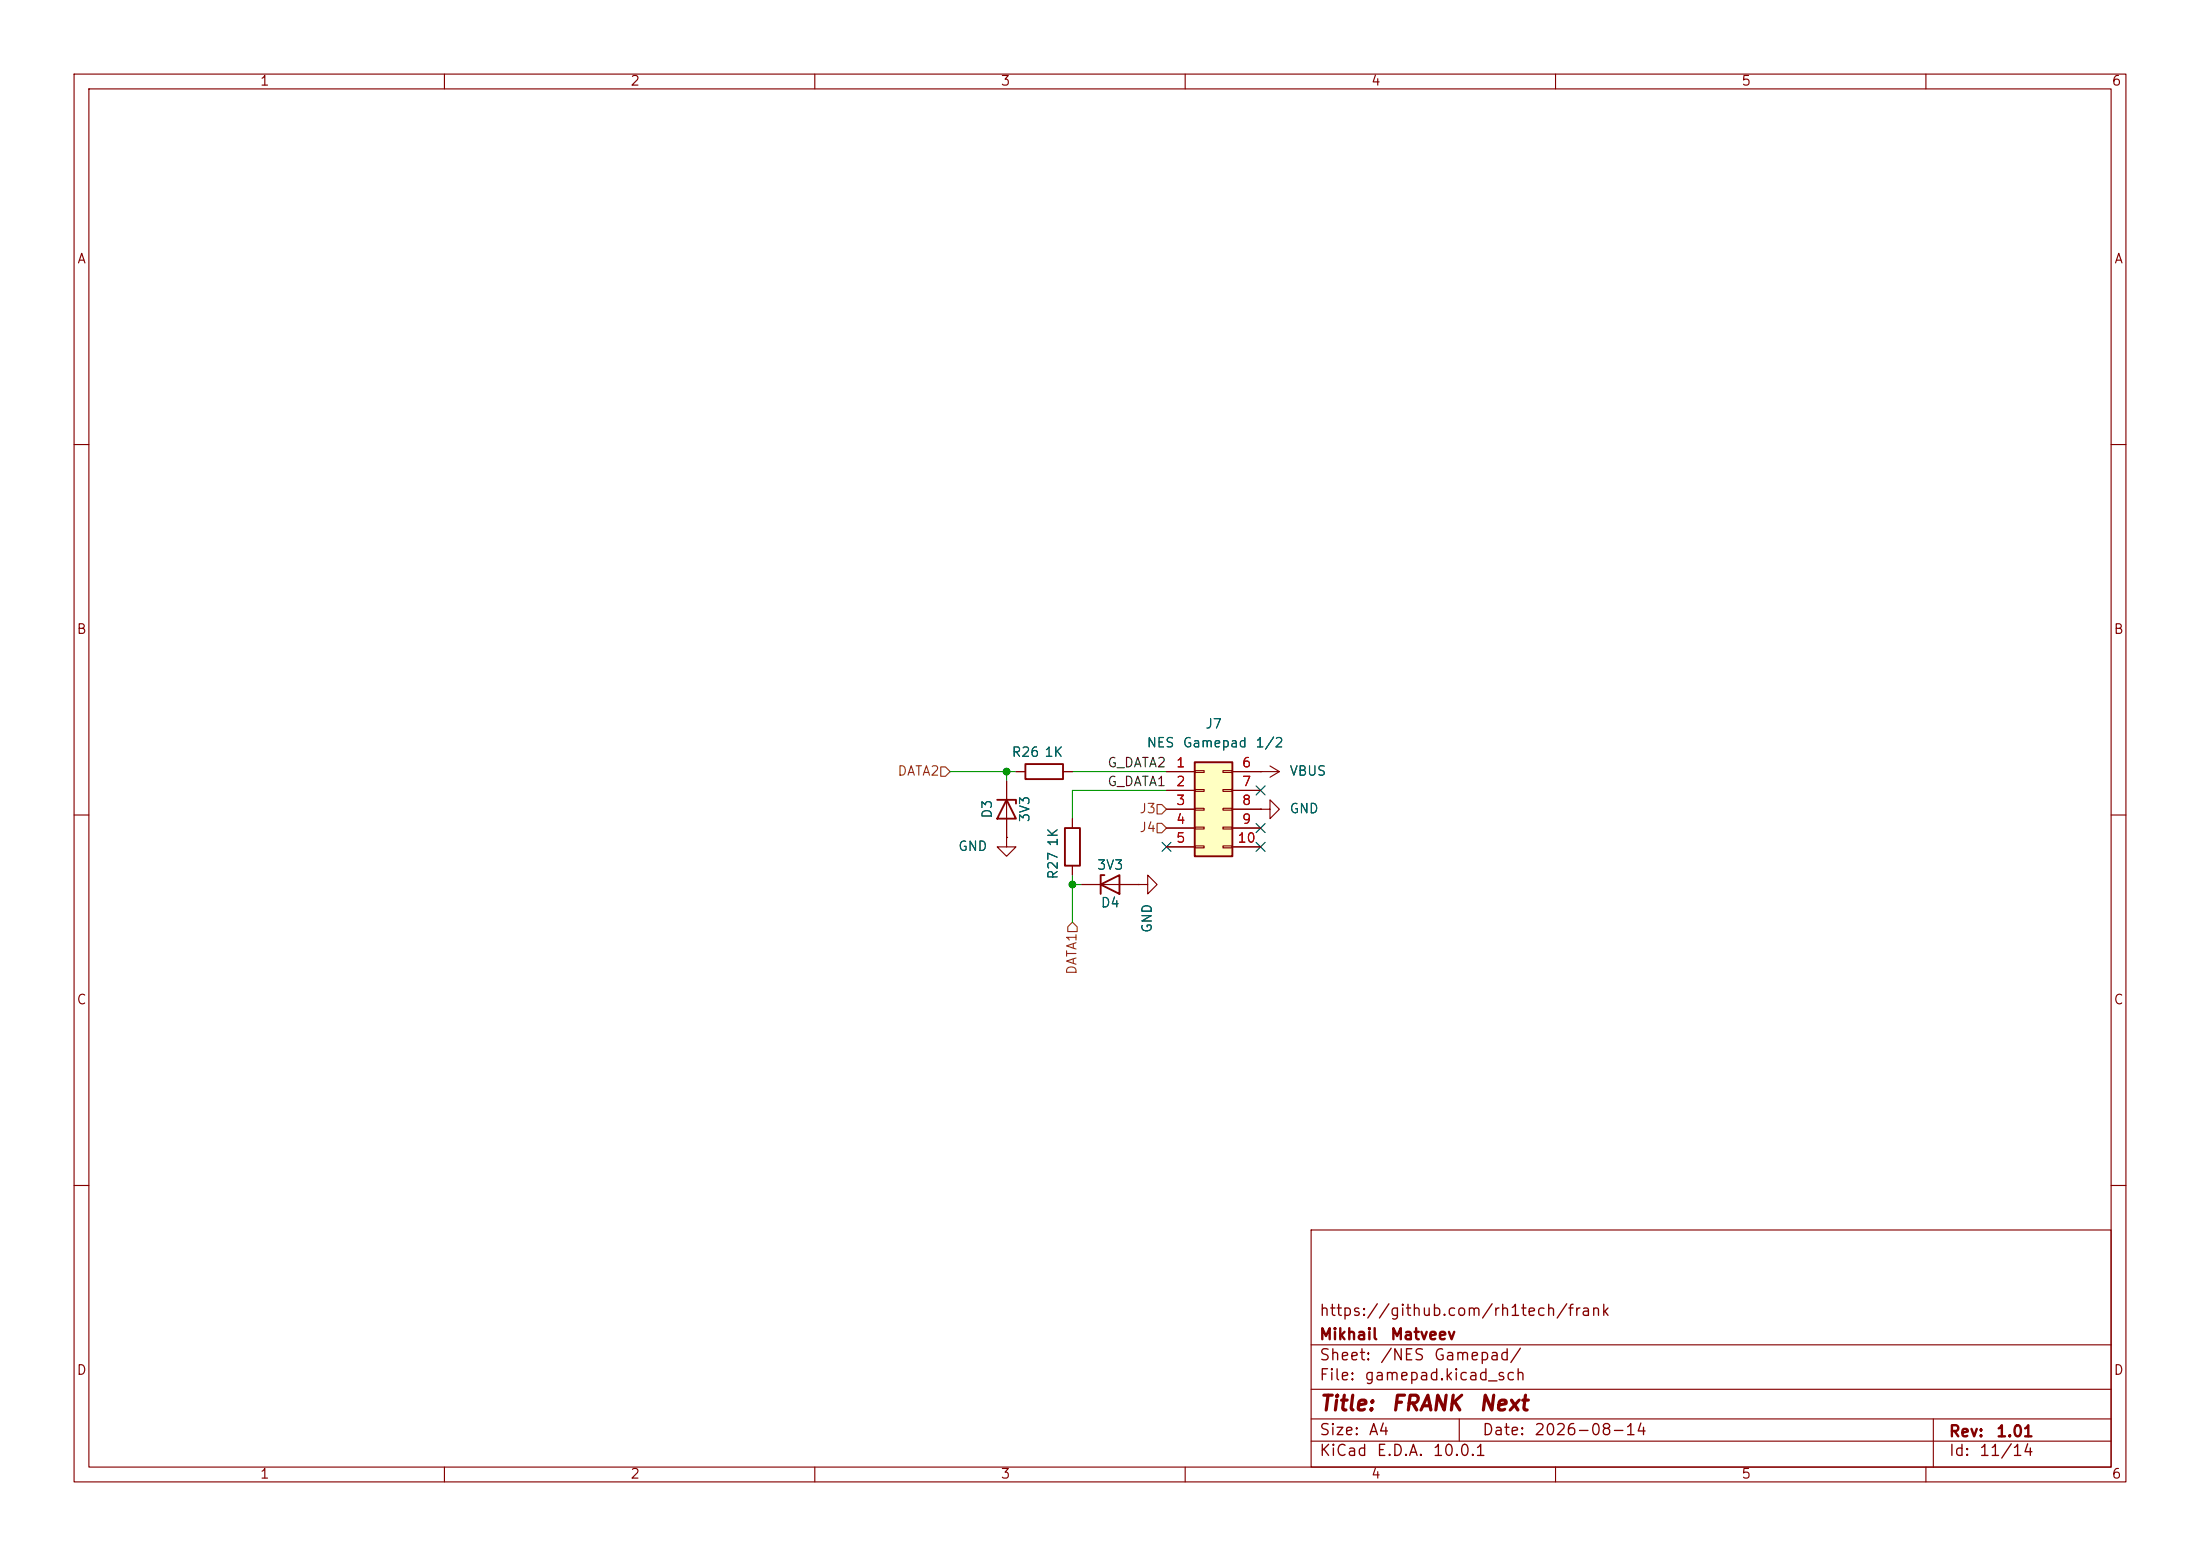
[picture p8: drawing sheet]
(kicad_sch
 (version 20260306)
 (generator "eeschema")
 (generator_version "10.0")
 (paper "A4")
 (title_block
  (title "${NAME}")
  (date "${DATE}")
  (rev "${VERSION}")
  (company "Mikhail Matveev")
  (comment 1 "https://github.com/rh1tech/frank"))
 (lib_symbols
  (symbol "FRANK:Conn_02x05_Top_Bottom"
   (pin_names
    (offset 1.016) (hide yes)) (exclude_from_sim no) (in_bom yes) (on_board yes)
   (in_pos_files yes)
   (duplicate_pin_numbers_are_jumpers no)
   (property "Reference" "J" (at 1.27 7.62 0) (show_name no) (do_not_autoplace no) (effects (font (size 1.27 1.27))))
   (property "Value" "Conn_02x05_Top_Bottom" (at 1.27 -7.62 0) (show_name no) (do_not_autoplace no) (effects (font (size 1.27 1.27))))
   (property "Footprint" "" (at 0 0 0) (show_name no) (do_not_autoplace no) (hide yes) (effects (font (size 1.27 1.27))))
   (property "Datasheet" "" (at 0 0 0) (show_name no) (do_not_autoplace no) (hide yes) (effects (font (size 1.27 1.27))))
   (property "Description" "Generic connector, double row, 02x05, top/bottom pin numbering scheme (row 1: 1...pins_per_row, row2: pins_per_row+1 ... num_pins), script generated (kicad-library-utils/schlib/autogen/connector/)" (at 0 0 0) (show_name no) (do_not_autoplace no) (hide yes) (effects (font (size 1.27 1.27))))
   (symbol "Conn_02x05_Top_Bottom_1_1"
    (rectangle (start -1.27 6.35) (end 3.81 -6.35) (stroke (width 0.254) (type default)) (fill (type background)))
    (rectangle (start -1.27 5.207) (end 0 4.953) (stroke (width 0.1524) (type default)) (fill (type none)))
    (rectangle (start -1.27 2.667) (end 0 2.413) (stroke (width 0.1524) (type default)) (fill (type none)))
    (rectangle (start -1.27 0.127) (end 0 -0.127) (stroke (width 0.1524) (type default)) (fill (type none)))
    (rectangle (start -1.27 -2.413) (end 0 -2.667) (stroke (width 0.1524) (type default)) (fill (type none)))
    (rectangle (start -1.27 -4.953) (end 0 -5.207) (stroke (width 0.1524) (type default)) (fill (type none)))
    (rectangle (start 3.81 5.207) (end 2.54 4.953) (stroke (width 0.1524) (type default)) (fill (type none)))
    (rectangle (start 3.81 2.667) (end 2.54 2.413) (stroke (width 0.1524) (type default)) (fill (type none)))
    (rectangle (start 3.81 0.127) (end 2.54 -0.127) (stroke (width 0.1524) (type default)) (fill (type none)))
    (rectangle (start 3.81 -2.413) (end 2.54 -2.667) (stroke (width 0.1524) (type default)) (fill (type none)))
    (rectangle (start 3.81 -4.953) (end 2.54 -5.207) (stroke (width 0.1524) (type default)) (fill (type none)))
    (pin passive line (at -5.08 5.08 0) (length 3.81) (name "Pin_1" (effects (font (size 1.27 1.27)))) (number "1" (effects (font (size 1.27 1.27)))))
    (pin passive line (at -5.08 2.54 0) (length 3.81) (name "Pin_2" (effects (font (size 1.27 1.27)))) (number "2" (effects (font (size 1.27 1.27)))))
    (pin passive line (at -5.08 0 0) (length 3.81) (name "Pin_3" (effects (font (size 1.27 1.27)))) (number "3" (effects (font (size 1.27 1.27)))))
    (pin passive line (at -5.08 -2.54 0) (length 3.81) (name "Pin_4" (effects (font (size 1.27 1.27)))) (number "4" (effects (font (size 1.27 1.27)))))
    (pin passive line (at -5.08 -5.08 0) (length 3.81) (name "Pin_5" (effects (font (size 1.27 1.27)))) (number "5" (effects (font (size 1.27 1.27)))))
    (pin passive line (at 7.62 5.08 180) (length 3.81) (name "Pin_6" (effects (font (size 1.27 1.27)))) (number "6" (effects (font (size 1.27 1.27)))))
    (pin passive line (at 7.62 2.54 180) (length 3.81) (name "Pin_7" (effects (font (size 1.27 1.27)))) (number "7" (effects (font (size 1.27 1.27)))))
    (pin passive line (at 7.62 0 180) (length 3.81) (name "Pin_8" (effects (font (size 1.27 1.27)))) (number "8" (effects (font (size 1.27 1.27)))))
    (pin passive line (at 7.62 -2.54 180) (length 3.81) (name "Pin_9" (effects (font (size 1.27 1.27)))) (number "9" (effects (font (size 1.27 1.27)))))
    (pin passive line (at 7.62 -5.08 180) (length 3.81) (name "Pin_10" (effects (font (size 1.27 1.27)))) (number "10" (effects (font (size 1.27 1.27))))))
   (embedded_fonts no))
  (symbol "FRANK:D_Zener"
   (pin_numbers (hide yes))
   (pin_names
    (offset 1.016) (hide yes)) (exclude_from_sim no) (in_bom yes) (on_board yes)
   (in_pos_files yes)
   (duplicate_pin_numbers_are_jumpers no)
   (property "Reference" "D" (at 0 2.54 0) (show_name no) (do_not_autoplace no) (effects (font (size 1.27 1.27))))
   (property "Value" "D_Zener" (at 0 -2.54 0) (show_name no) (do_not_autoplace no) (effects (font (size 1.27 1.27))))
   (property "Footprint" "" (at 0 0 0) (show_name no) (do_not_autoplace no) (hide yes) (effects (font (size 1.27 1.27))))
   (property "Datasheet" "" (at 0 0 0) (show_name no) (do_not_autoplace no) (hide yes) (effects (font (size 1.27 1.27))))
   (property "Description" "Zener diode" (at 0 0 0) (show_name no) (do_not_autoplace no) (hide yes) (effects (font (size 1.27 1.27))))
   (symbol "D_Zener_0_1"
    (polyline (pts (xy -1.27 -1.27) (xy -1.27 1.27) (xy -0.762 1.27)) (stroke (width 0.254) (type default)) (fill (type none)))
    (polyline (pts (xy 1.27 0) (xy -1.27 0)) (stroke (width 0) (type default)) (fill (type none)))
    (polyline (pts (xy 1.27 -1.27) (xy 1.27 1.27) (xy -1.27 0) (xy 1.27 -1.27)) (stroke (width 0.254) (type default)) (fill (type none))))
   (symbol "D_Zener_1_1"
    (pin passive line (at -3.81 0 0) (length 2.54) (name "K" (effects (font (size 1.27 1.27)))) (number "1" (effects (font (size 1.27 1.27)))))
    (pin passive line (at 3.81 0 180) (length 2.54) (name "A" (effects (font (size 1.27 1.27)))) (number "2" (effects (font (size 1.27 1.27))))))
   (embedded_fonts no))
  (symbol "FRANK:GND"
   (power global)
   (pin_numbers (hide yes))
   (pin_names
    (offset 0) (hide yes)) (exclude_from_sim no) (in_bom yes) (on_board yes)
   (in_pos_files yes)
   (duplicate_pin_numbers_are_jumpers no)
   (property "Reference" "#PWR" (at 0 -6.35 0) (show_name no) (do_not_autoplace no) (hide yes) (effects (font (size 1.27 1.27))))
   (property "Value" "GND" (at 0 -3.81 0) (show_name no) (do_not_autoplace no) (effects (font (size 1.27 1.27))))
   (property "Footprint" "" (at 0 0 0) (show_name no) (do_not_autoplace no) (hide yes) (effects (font (size 1.27 1.27))))
   (property "Datasheet" "" (at 0 0 0) (show_name no) (do_not_autoplace no) (hide yes) (effects (font (size 1.27 1.27))))
   (property "Description" "Power symbol creates a global label with name \"GND\" , ground" (at 0 0 0) (show_name no) (do_not_autoplace no) (hide yes) (effects (font (size 1.27 1.27))))
   (symbol "GND_0_1"
    (polyline (pts (xy 0 0) (xy 0 -1.27) (xy 1.27 -1.27) (xy 0 -2.54) (xy -1.27 -1.27) (xy 0 -1.27)) (stroke (width 0) (type default)) (fill (type none))))
   (symbol "GND_1_1"
    (pin power_in line (at 0 0 270) (length 0) (name "" (effects (font (size 1.27 1.27)))) (number "1" (effects (font (size 1.27 1.27))))))
   (embedded_fonts no))
  (symbol "FRANK:R"
   (pin_numbers (hide yes))
   (pin_names
    (offset 0)) (exclude_from_sim no) (in_bom yes) (on_board yes)
   (in_pos_files yes)
   (duplicate_pin_numbers_are_jumpers no)
   (property "Reference" "R" (at 2.032 0 90) (show_name no) (do_not_autoplace no) (effects (font (size 1.27 1.27))))
   (property "Value" "R" (at 0 0 90) (show_name no) (do_not_autoplace no) (effects (font (size 1.27 1.27))))
   (property "Footprint" "" (at -1.778 0 90) (show_name no) (do_not_autoplace no) (hide yes) (effects (font (size 1.27 1.27))))
   (property "Datasheet" "" (at 0 0 0) (show_name no) (do_not_autoplace no) (hide yes) (effects (font (size 1.27 1.27))))
   (property "Description" "Resistor" (at 0 0 0) (show_name no) (do_not_autoplace no) (hide yes) (effects (font (size 1.27 1.27))))
   (symbol "R_0_1"
    (rectangle (start -1.016 -2.54) (end 1.016 2.54) (stroke (width 0.254) (type default)) (fill (type none))))
   (symbol "R_1_1"
    (pin passive line (at 0 3.81 270) (length 1.27) (name "" (effects (font (size 1.27 1.27)))) (number "1" (effects (font (size 1.27 1.27)))))
    (pin passive line (at 0 -3.81 90) (length 1.27) (name "" (effects (font (size 1.27 1.27)))) (number "2" (effects (font (size 1.27 1.27))))))
   (embedded_fonts no))
  (symbol "FRANK:VBUS"
   (power global)
   (pin_numbers (hide yes))
   (pin_names
    (offset 0) (hide yes)) (exclude_from_sim no) (in_bom yes) (on_board yes)
   (in_pos_files yes)
   (duplicate_pin_numbers_are_jumpers no)
   (property "Reference" "#PWR" (at 0 -3.81 0) (show_name no) (do_not_autoplace no) (hide yes) (effects (font (size 1.27 1.27))))
   (property "Value" "VBUS" (at 0 3.556 0) (show_name no) (do_not_autoplace no) (effects (font (size 1.27 1.27))))
   (property "Footprint" "" (at 0 0 0) (show_name no) (do_not_autoplace no) (hide yes) (effects (font (size 1.27 1.27))))
   (property "Datasheet" "" (at 0 0 0) (show_name no) (do_not_autoplace no) (hide yes) (effects (font (size 1.27 1.27))))
   (property "Description" "Power symbol creates a global label with name \"VBUS\"" (at 0 0 0) (show_name no) (do_not_autoplace no) (hide yes) (effects (font (size 1.27 1.27))))
   (symbol "VBUS_0_1"
    (polyline (pts (xy -0.762 1.27) (xy 0 2.54)) (stroke (width 0) (type default)) (fill (type none)))
    (polyline (pts (xy 0 2.54) (xy 0.762 1.27)) (stroke (width 0) (type default)) (fill (type none)))
    (polyline (pts (xy 0 0) (xy 0 2.54)) (stroke (width 0) (type default)) (fill (type none))))
   (symbol "VBUS_1_1"
    (pin power_in line (at 0 0 90) (length 0) (name "" (effects (font (size 1.27 1.27)))) (number "1" (effects (font (size 1.27 1.27))))))
   (embedded_fonts no)))
 (junction
  (at 144.78 119.38)
  (diameter 0)
  (color 0 0 0 0))
 (junction
  (at 135.89 104.14)
  (diameter 0)
  (color 0 0 0 0))
 (no_connect
  (at 157.48 114.3))
 (no_connect
  (at 170.18 114.3))
 (no_connect
  (at 170.18 111.76))
 (no_connect
  (at 170.18 106.68))
 (wire
  (pts (xy 144.78 118.11) (xy 144.78 119.38))
  (stroke (width 0) (type default)))
 (wire
  (pts (xy 135.89 104.14) (xy 135.89 105.41))
  (stroke (width 0) (type default)))
 (wire
  (pts (xy 144.78 106.68) (xy 157.48 106.68))
  (stroke (width 0) (type default)))
 (wire
  (pts (xy 144.78 124.46) (xy 144.78 119.38))
  (stroke (width 0) (type default)))
 (wire
  (pts (xy 128.27 104.14) (xy 135.89 104.14))
  (stroke (width 0) (type default)))
 (wire
  (pts (xy 144.78 119.38) (xy 146.05 119.38))
  (stroke (width 0) (type default)))
 (wire
  (pts (xy 137.16 104.14) (xy 135.89 104.14))
  (stroke (width 0) (type default)))
 (wire
  (pts (xy 144.78 106.68) (xy 144.78 110.49))
  (stroke (width 0) (type default)))
 (wire
  (pts (xy 144.78 104.14) (xy 157.48 104.14))
  (stroke (width 0) (type default)))
 (label "G_DATA1"
  (at 157.48 106.68 180)
  (effects (font (size 1.27 1.27)) (justify right bottom)))
 (label "G_DATA2"
  (at 157.48 104.14 180)
  (effects (font (size 1.27 1.27)) (justify right bottom)))
 (hierarchical_label "J3"
  (shape input)
  (at 157.48 109.22 180)
  (effects (font (size 1.27 1.27)) (justify right)))
 (hierarchical_label "J4"
  (shape input)
  (at 157.48 111.76 180)
  (effects (font (size 1.27 1.27)) (justify right)))
 (hierarchical_label "DATA2"
  (shape input)
  (at 128.27 104.14 180)
  (effects (font (size 1.27 1.27)) (justify right)))
 (hierarchical_label "DATA1"
  (shape input)
  (at 144.78 124.46 270)
  (effects (font (size 1.27 1.27)) (justify right)))
 (symbol
  (lib_id "FRANK:GND")
  (at 135.89 113.03 0)
  (unit 1)
  (body_style 1)
  (exclude_from_sim no)
  (in_bom yes)
  (on_board yes)
  (in_pos_files yes)
  (dnp no)
  (property "Reference" "#PWR0102" (at 135.89 119.38 0) (hide yes) (show_name no) (do_not_autoplace no) (effects (font (size 1.27 1.27))))
  (property "Value" "GND" (at 133.35 114.3 0) (show_name no) (do_not_autoplace no) (effects (font (size 1.27 1.27)) (justify right)))
  (property "Footprint" "" (at 135.89 113.03 0) (hide yes) (show_name no) (do_not_autoplace no) (effects (font (size 1.27 1.27))))
  (property "Datasheet" "" (at 135.89 113.03 0) (hide yes) (show_name no) (do_not_autoplace no) (effects (font (size 1.27 1.27))))
  (property "Description" "Power symbol creates a global label with name \"GND\" , ground" (at 135.89 113.03 0) (hide yes) (show_name no) (do_not_autoplace no) (effects (font (size 1.27 1.27))))
  (pin "1"))
 (symbol
  (lib_id "FRANK:D_Zener")
  (at 149.86 119.38 0)
  (unit 1)
  (body_style 1)
  (exclude_from_sim no)
  (in_bom yes)
  (on_board yes)
  (in_pos_files yes)
  (dnp no)
  (property "Reference" "D4" (at 149.86 121.92 0) (show_name no) (do_not_autoplace no) (effects (font (size 1.27 1.27))))
  (property "Value" "3V3" (at 149.86 116.84 0) (show_name no) (do_not_autoplace no) (effects (font (size 1.27 1.27))))
  (property "Footprint" "FRANK:D_SOD-323" (at 149.86 119.38 0) (hide yes) (show_name no) (do_not_autoplace no) (effects (font (size 1.27 1.27))))
  (property "Datasheet" "https://jlcpcb.com/api/file/downloadByFileSystemAccessId/8586186266455527424" (at 149.86 119.38 0) (hide yes) (show_name no) (do_not_autoplace no) (effects (font (size 1.27 1.27))))
  (property "Description" "Zener diode" (at 149.86 119.38 0) (hide yes) (show_name no) (do_not_autoplace no) (effects (font (size 1.27 1.27))))
  (property "LCSC" "C173439" (at 0 0 0) (hide yes) (show_name no) (do_not_autoplace no) (effects (font (size 1.27 1.27))))
  (property "AliExpress" "https://www.aliexpress.com/item/1005006143480992.html" (at 149.86 119.38 0) (hide yes) (show_name no) (do_not_autoplace no) (effects (font (size 1.27 1.27))))
  (pin "1")
  (pin "2"))
 (symbol
  (lib_id "FRANK:D_Zener")
  (at 135.89 109.22 270)
  (unit 1)
  (body_style 1)
  (exclude_from_sim no)
  (in_bom yes)
  (on_board yes)
  (in_pos_files yes)
  (dnp no)
  (property "Reference" "D3" (at 133.35 109.22 0) (show_name no) (do_not_autoplace no) (effects (font (size 1.27 1.27))))
  (property "Value" "3V3" (at 138.43 109.22 0) (show_name no) (do_not_autoplace no) (effects (font (size 1.27 1.27))))
  (property "Footprint" "FRANK:D_SOD-323" (at 135.89 109.22 0) (hide yes) (show_name no) (do_not_autoplace no) (effects (font (size 1.27 1.27))))
  (property "Datasheet" "https://jlcpcb.com/api/file/downloadByFileSystemAccessId/8586186266455527424" (at 135.89 109.22 0) (hide yes) (show_name no) (do_not_autoplace no) (effects (font (size 1.27 1.27))))
  (property "Description" "Zener diode" (at 135.89 109.22 0) (hide yes) (show_name no) (do_not_autoplace no) (effects (font (size 1.27 1.27))))
  (property "LCSC" "C173439" (at 0 0 0) (hide yes) (show_name no) (do_not_autoplace no) (effects (font (size 1.27 1.27))))
  (property "AliExpress" "https://www.aliexpress.com/item/1005006143480992.html" (at 135.89 109.22 0) (hide yes) (show_name no) (do_not_autoplace no) (effects (font (size 1.27 1.27))))
  (pin "1")
  (pin "2"))
 (symbol
  (lib_id "FRANK:VBUS")
  (at 170.18 104.14 270)
  (unit 1)
  (body_style 1)
  (exclude_from_sim no)
  (in_bom yes)
  (on_board yes)
  (in_pos_files yes)
  (dnp no)
  (fields_autoplaced yes)
  (property "Reference" "#PWR0104" (at 166.37 104.14 0) (hide yes) (show_name no) (do_not_autoplace no) (effects (font (size 1.27 1.27))))
  (property "Value" "VBUS" (at 173.99 104.1399 90) (show_name no) (do_not_autoplace no) (effects (font (size 1.27 1.27)) (justify left)))
  (property "Footprint" "" (at 170.18 104.14 0) (hide yes) (show_name no) (do_not_autoplace no) (effects (font (size 1.27 1.27))))
  (property "Datasheet" "" (at 170.18 104.14 0) (hide yes) (show_name no) (do_not_autoplace no) (effects (font (size 1.27 1.27))))
  (property "Description" "Power symbol creates a global label with name \"VBUS\"" (at 170.18 104.14 0) (hide yes) (show_name no) (do_not_autoplace no) (effects (font (size 1.27 1.27))))
  (pin "1"))
 (symbol
  (lib_id "FRANK:GND")
  (at 153.67 119.38 90)
  (unit 1)
  (body_style 1)
  (exclude_from_sim no)
  (in_bom yes)
  (on_board yes)
  (in_pos_files yes)
  (dnp no)
  (property "Reference" "#PWR0103" (at 160.02 119.38 0) (hide yes) (show_name no) (do_not_autoplace no) (effects (font (size 1.27 1.27))))
  (property "Value" "GND" (at 154.94 121.92 0) (show_name no) (do_not_autoplace no) (effects (font (size 1.27 1.27)) (justify right)))
  (property "Footprint" "" (at 153.67 119.38 0) (hide yes) (show_name no) (do_not_autoplace no) (effects (font (size 1.27 1.27))))
  (property "Datasheet" "" (at 153.67 119.38 0) (hide yes) (show_name no) (do_not_autoplace no) (effects (font (size 1.27 1.27))))
  (property "Description" "Power symbol creates a global label with name \"GND\" , ground" (at 153.67 119.38 0) (hide yes) (show_name no) (do_not_autoplace no) (effects (font (size 1.27 1.27))))
  (pin "1"))
 (symbol
  (lib_id "FRANK:R")
  (at 144.78 114.3 180)
  (unit 1)
  (body_style 1)
  (exclude_from_sim no)
  (in_bom yes)
  (on_board yes)
  (in_pos_files yes)
  (dnp no)
  (property "Reference" "R27" (at 142.24 116.84 90) (show_name no) (do_not_autoplace no) (effects (font (size 1.27 1.27))))
  (property "Value" "1K" (at 142.24 113.03 90) (show_name no) (do_not_autoplace no) (effects (font (size 1.27 1.27))))
  (property "Footprint" "FRANK:R_0603_1608Metric" (at 146.558 114.3 90) (hide yes) (show_name no) (do_not_autoplace no) (effects (font (size 1.27 1.27))))
  (property "Datasheet" "https://jlcpcb.com/api/file/downloadByFileSystemAccessId/8579706098733010944" (at 144.78 114.3 0) (hide yes) (show_name no) (do_not_autoplace no) (effects (font (size 1.27 1.27))))
  (property "Description" "Resistor" (at 144.78 114.3 0) (hide yes) (show_name no) (do_not_autoplace no) (effects (font (size 1.27 1.27))))
  (property "LCSC" "C21190" (at 0 0 0) (hide yes) (show_name no) (do_not_autoplace no) (effects (font (size 1.27 1.27))))
  (property "AliExpress" "https://www.aliexpress.com/item/1005005945735199.html" (at 144.78 114.3 0) (hide yes) (show_name no) (do_not_autoplace no) (effects (font (size 1.27 1.27))))
  (pin "1")
  (pin "2"))
 (symbol
  (lib_id "FRANK:GND")
  (at 170.18 109.22 90)
  (unit 1)
  (body_style 1)
  (exclude_from_sim no)
  (in_bom yes)
  (on_board yes)
  (in_pos_files yes)
  (dnp no)
  (fields_autoplaced yes)
  (property "Reference" "#PWR0105" (at 176.53 109.22 0) (hide yes) (show_name no) (do_not_autoplace no) (effects (font (size 1.27 1.27))))
  (property "Value" "GND" (at 173.99 109.2199 90) (show_name no) (do_not_autoplace no) (effects (font (size 1.27 1.27)) (justify right)))
  (property "Footprint" "" (at 170.18 109.22 0) (hide yes) (show_name no) (do_not_autoplace no) (effects (font (size 1.27 1.27))))
  (property "Datasheet" "" (at 170.18 109.22 0) (hide yes) (show_name no) (do_not_autoplace no) (effects (font (size 1.27 1.27))))
  (property "Description" "Power symbol creates a global label with name \"GND\" , ground" (at 170.18 109.22 0) (hide yes) (show_name no) (do_not_autoplace no) (effects (font (size 1.27 1.27))))
  (pin "1"))
 (symbol
  (lib_id "FRANK:Conn_02x05_Top_Bottom")
  (at 162.56 109.22 0)
  (unit 1)
  (body_style 1)
  (exclude_from_sim no)
  (in_bom yes)
  (on_board yes)
  (in_pos_files yes)
  (dnp no)
  (fields_autoplaced yes)
  (property "Reference" "J7" (at 163.83 97.79 0) (show_name no) (do_not_autoplace no) (effects (font (size 1.27 1.27))))
  (property "Value" "NES Gamepad 1/2" (at 163.83 100.33 0) (show_name no) (do_not_autoplace no) (effects (font (size 1.27 1.27))))
  (property "Footprint" "FRANK:PinHeader_2x05_P2.54mm_Vertical" (at 162.56 109.22 0) (hide yes) (show_name no) (do_not_autoplace no) (effects (font (size 1.27 1.27))))
  (property "Datasheet" "https://jlcpcb.com/api/file/downloadByFileSystemAccessId/8588888831508008960" (at 162.56 109.22 0) (hide yes) (show_name no) (do_not_autoplace no) (effects (font (size 1.27 1.27))))
  (property "Description" "Generic connector, double row, 02x05, top/bottom pin numbering scheme (row 1: 1...pins_per_row, row2: pins_per_row+1 ... num_pins), script generated (kicad-library-utils/schlib/autogen/connector/)" (at 162.56 109.22 0) (hide yes) (show_name no) (do_not_autoplace no) (effects (font (size 1.27 1.27))))
  (property "LCSC" "C492422" (at 0 0 0) (hide yes) (show_name no) (do_not_autoplace no) (effects (font (size 1.27 1.27))))
  (pin "6")
  (pin "2")
  (pin "8")
  (pin "10")
  (pin "7")
  (pin "1")
  (pin "5")
  (pin "3")
  (pin "4")
  (pin "9"))
 (symbol
  (lib_id "FRANK:R")
  (at 140.97 104.14 90)
  (unit 1)
  (body_style 1)
  (exclude_from_sim no)
  (in_bom yes)
  (on_board yes)
  (in_pos_files yes)
  (dnp no)
  (property "Reference" "R26" (at 138.43 101.6 90) (show_name no) (do_not_autoplace no) (effects (font (size 1.27 1.27))))
  (property "Value" "1K" (at 142.24 101.6 90) (show_name no) (do_not_autoplace no) (effects (font (size 1.27 1.27))))
  (property "Footprint" "FRANK:R_0603_1608Metric" (at 140.97 105.918 90) (hide yes) (show_name no) (do_not_autoplace no) (effects (font (size 1.27 1.27))))
  (property "Datasheet" "https://jlcpcb.com/api/file/downloadByFileSystemAccessId/8579706098733010944" (at 140.97 104.14 0) (hide yes) (show_name no) (do_not_autoplace no) (effects (font (size 1.27 1.27))))
  (property "Description" "Resistor" (at 140.97 104.14 0) (hide yes) (show_name no) (do_not_autoplace no) (effects (font (size 1.27 1.27))))
  (property "LCSC" "C21190" (at 0 0 0) (hide yes) (show_name no) (do_not_autoplace no) (effects (font (size 1.27 1.27))))
  (property "AliExpress" "https://www.aliexpress.com/item/1005005945735199.html" (at 140.97 104.14 0) (hide yes) (show_name no) (do_not_autoplace no) (effects (font (size 1.27 1.27))))
  (pin "1")
  (pin "2")))
